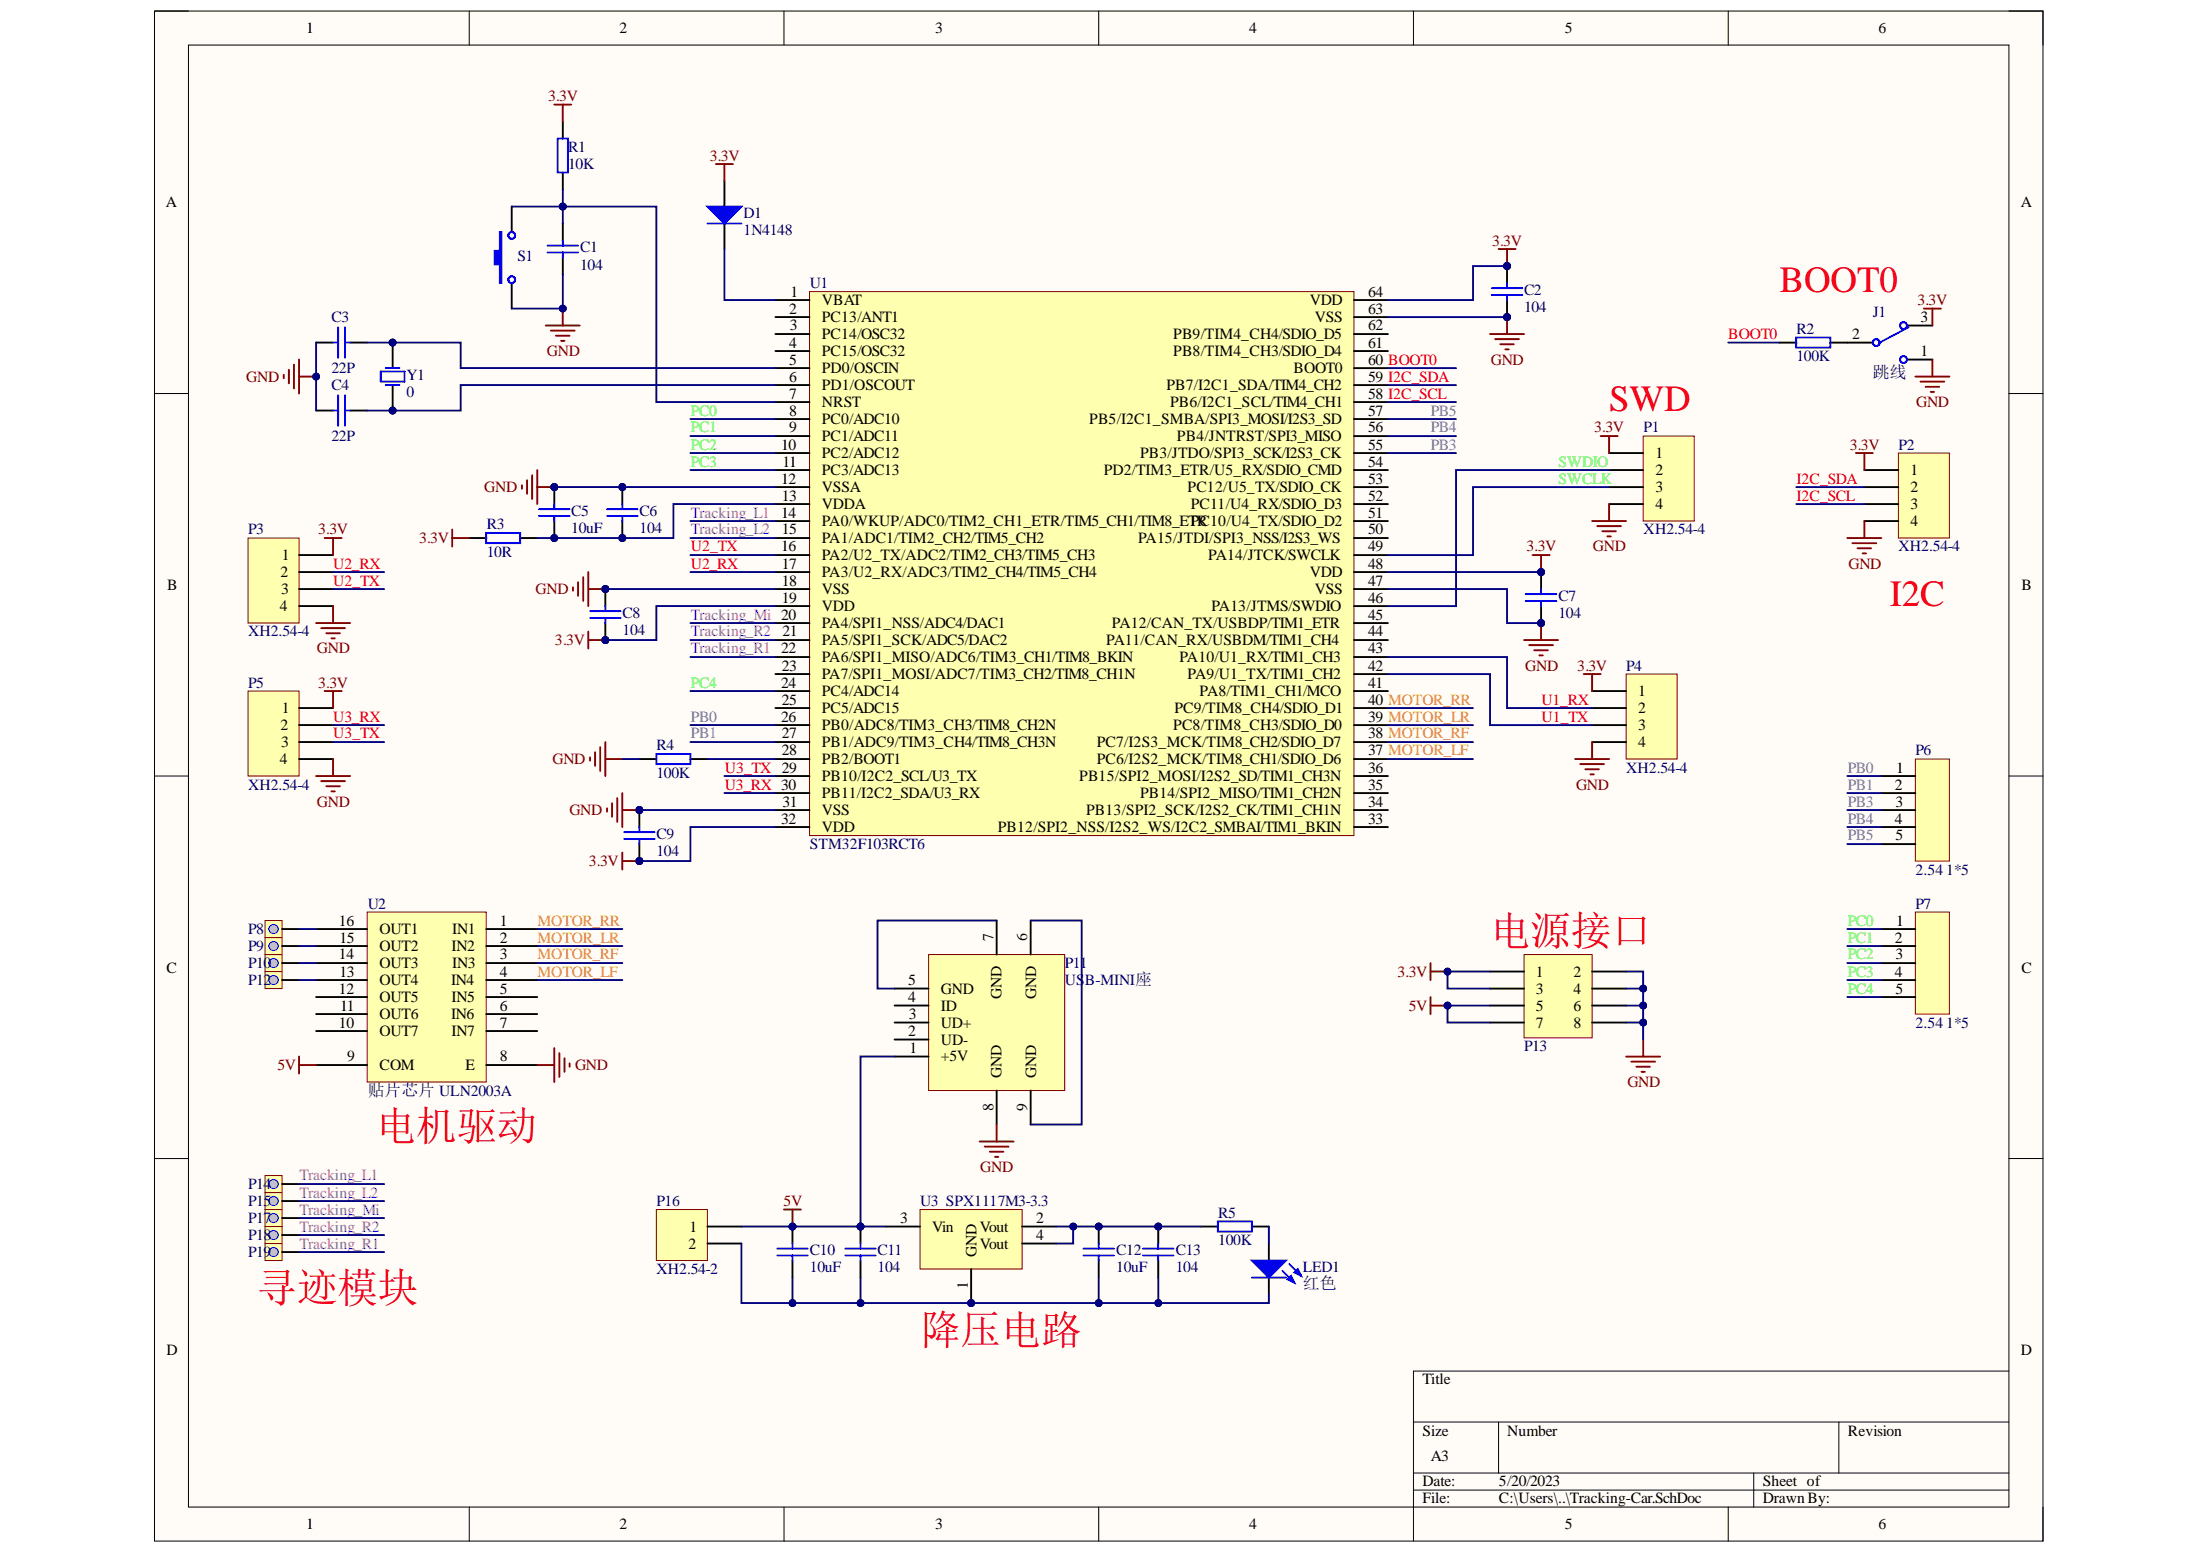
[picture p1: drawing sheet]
# Altium project Tracking-Car.PrjPcb
1 sheet, 45 parts. Net scope: global (net labels, ports and power ports of the same name join across sheets).
Board file: Tracking-Car.PcbDoc

## Sheet Tracking-Car.SchDoc
size 281 x 228 mm; SheetNumber: 1; SheetTotal: 1

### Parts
C1  104  [0805]
C2  104  [0805]
C3  22P  [0805]
C4  22P  [0805]
C5  10uF  [0805]
C6  104  [0805]
C7  104  [0805]
C8  104  [0805]
C9  104  [0805]
C10  10uF  [0805]
C11  104  [0805]
C12  10uF  [0805]
C13  104  [0805]
D1  1N4148  [二极管 贴片 IN4148]
J1  跳线  [单排插针 2.54 1*3]
LED1  红色  [LED0805]
P1  XH2.54-4  [VH2.54_4]
P2  XH2.54-4  [VH2.54_4]
P3  XH2.54-4  [VH2.54_4]
P4  XH2.54-4  [VH2.54_4]
P5  XH2.54-4  [VH2.54_4]
P6  2.54 1*5  [单排插针 2.54 1*5]
P7  2.54 1*5  [单排插针 2.54 1*5]
P8  TEST  [焊盘]  (value not drawn)
P9  TEST  [焊盘]  (value not drawn)
P10  TEST  [焊盘]  (value not drawn)
P11  USB-MINI座  [USB MINI DIP]
P12  TEST  [焊盘]  (value not drawn)
P13  双排插针 2.54 2*4  [双排插针 2.54 2*4]  (value not drawn)
P14  TEST  [焊盘]  (value not drawn)
P15  TEST  [焊盘]  (value not drawn)
P16  XH2.54-2  [VH2.54_2]
P17  TEST  [焊盘]  (value not drawn)
P18  TEST  [焊盘]  (value not drawn)
P19  TEST  [焊盘]  (value not drawn)
R1  10K  [0805]
R2  100K  [0805]
R3  10R  [0805]
R4  100K  [0805]
R5  100K  [0805]
S1  key  [按键 轻触  6*3]  (value not drawn)
U1  STM32F103RCT6  [LQFP64]
U2  贴片芯片 ULN2003A  [SOIC16]
U3  SPX1117M3-3.3  [SOT223]
Y1  0  [晶振 BCY-W2/E4.7]

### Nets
3.3V: C2.2 C7.1 C8.1 C9.1 C12.2 C13.2 D1.1(A) J1.3 P1.1 P2.1 P3.1 P4.1 P5.1 P13.1 P13.3 R1.1 R3.2 R5.2 U1.19(VDD) U1.32(VDD) U1.48(VDD) U1.64(VDD) U3.2(Vout) U3.4(Vout)
5V: C10.2 C11.2 P11.1(+5V) P13.5 P13.7 P16.1 U2.9(COM) U3.3(Vin)
GND: C1.1 C2.1 C3.1 C4.1 C5.2 C6.2 C7.2 C8.2 C9.2 C10.1 C11.1 C12.1 C13.1 J1.1 LED1.2(K) P1.4 P2.4 P3.4 P4.4 P5.4 P11.5(GND) P11.6(GND) P11.7(GND) P11.8(GND) P11.9(GND) P13.2 P13.4 P13.6 P13.8 P16.2 R4.2 S1.1 U1.12(VSSA) U1.18(VSS) U1.31(VSS) U1.47(VSS) U1.63(VSS) U2.8(E) U3.1(GND)
BOOT0: R2.2 U1.60(BOOT0)
I2C_SCL: P2.3 U1.58(PB6/I2C1_SCL/TIM4_CH1)
I2C_SDA: P2.2 U1.59(PB7/I2C1_SDA/TIM4_CH2)
MOTOR_LF: U1.37(PC6/I2S2_MCK/TIM8_CH1/SDIO_D6) U2.4(IN4)
MOTOR_LR: U1.39(PC8/TIM8_CH3/SDIO_D0) U2.2(IN2)
MOTOR_RF: U1.38(PC7/I2S3_MCK/TIM8_CH2/SDIO_D7) U2.3(IN3)
MOTOR_RR: U1.40(PC9/TIM8_CH4/SDIO_D1) U2.1(IN1)
PB0: P6.1 U1.26(PB0/ADC8/TIM3_CH3/TIM8_CH2N)
PB1: P6.2 U1.27(PB1/ADC9/TIM3_CH4/TIM8_CH3N)
PB3: P6.3 U1.55(PB3/JTDO/SPI3_SCK/I2S3_CK)
PB4: P6.4 U1.56(PB4/JNTRST/SPI3_MISO)
PB5: P6.5 U1.57(PB5/I2C1_SMBA/SPI3_MOSI/I2S3_SD)
PC0: P7.1 U1.8(PC0/ADC10)
PC1: P7.2 U1.9(PC1/ADC11)
PC2: P7.3 U1.10(PC2/ADC12)
PC3: P7.4 U1.11(PC3/ADC13)
PC4: P7.5 U1.24(PC4/ADC14)
SWCLK: P1.3 U1.49(PA14/JTCK/SWCLK)
SWDIO: P1.2 U1.46(PA13/JTMS/SWDIO)
Tracking_L1: P14.1 U1.14(PA0/WKUP/ADC0/TIM2_CH1_ETR/TIM5_CH1/TIM8_ETR)
Tracking_L2: P15.1 U1.15(PA1/ADC1/TIM2_CH2/TIM5_CH2)
Tracking_Mi: P17.1 U1.20(PA4/SPI1_NSS/ADC4/DAC1)
Tracking_R1: P19.1 U1.22(PA6/SPI1_MISO/ADC6/TIM3_CH1/TIM8_BKIN)
Tracking_R2: P18.1 U1.21(PA5/SPI1_SCK/ADC5/DAC2)
U1_RX: P4.2 U1.43(PA10/U1_RX/TIM1_CH3)
U1_TX: P4.3 U1.42(PA9/U1_TX/TIM1_CH2)
U2_RX: P3.2 U1.17(PA3/U2_RX/ADC3/TIM2_CH4/TIM5_CH4)
U2_TX: P3.3 U1.16(PA2/U2_TX/ADC2/TIM2_CH3/TIM5_CH3)
U3_RX: P5.2 U1.30(PB11/I2C2_SDA/U3_RX)
U3_TX: P5.3 U1.29(PB10/I2C2_SCL/U3_TX)
NetC1_2: C1.2 R1.2 S1.2 U1.7(NRST)
NetC3_2: C3.2 U1.5(PD0/OSCIN) Y1.2(OSC2)
NetC4_2: C4.2 U1.6(PD1/OSCOUT) Y1.1(OSC1)
NetC5_1: C5.1 C6.1 R3.1 U1.13(VDDA)
NetD1_2: D1.2(K) U1.1(VBAT)
NetJ1_2: J1.2 R2.1
NetLED1_1: LED1.1(A) R5.1
NetP8_1: P8.1 U2.16(OUT1)
NetP9_1: P9.1 U2.15(OUT2)
NetP10_1: P10.1 U2.14(OUT3)
NetP12_1: P12.1 U2.13(OUT4)
NetR4_1: R4.1 U1.28(PB2/BOOT1)

Not connected (* = marked no-connect by the designer): P11 2(UD-) 3(UD+) 4(ID); U1 2(PC13/ANT1) 3(PC14/OSC32) 4(PC15/OSC32) 23(PA7/SPI1_MOSI/ADC7/TIM3_CH2/TIM8_CH1N) 25(PC5/ADC15) 33(PB12/SPI2_NSS/I2S2_WS/I2C2_SMBAI/TIM1_BKIN) 34(PB13/SPI2_SCK/I2S2_CK/TIM1_CH1N) 35(PB14/SPI2_MISO/TIM1_CH2N) 36(PB15/SPI2_MOSI/I2S2_SD/TIM1_CH3N) 41(PA8/TIM1_CH1/MCO) 44(PA11/CAN_RX/USBDM/TIM1_CH4) 45(PA12/CAN_TX/USBDP/TIM1_ETR) 50(PA15/JTDI/SPI3_NSS/I2S3_WS) 51(PC10/U4_TX/SDIO_D2) 52(PC11/U4_RX/SDIO_D3) 53(PC12/U5_TX/SDIO_CK) 54(PD2/TIM3_ETR/U5_RX/SDIO_CMD) 61(PB8/TIM4_CH3/SDIO_D4) 62(PB9/TIM4_CH4/SDIO_D5); U2 5(IN5) 6(IN6) 7(IN7) 10(OUT7) 11(OUT6) 12(OUT5)

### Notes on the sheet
- BOOT0
- (near P1) SWD
- (near P2) I2C
- (near P13) 电源接口
- (near U2) 电机驱动
- (near P19) 寻迹模块
- (near U3) 降压电路
